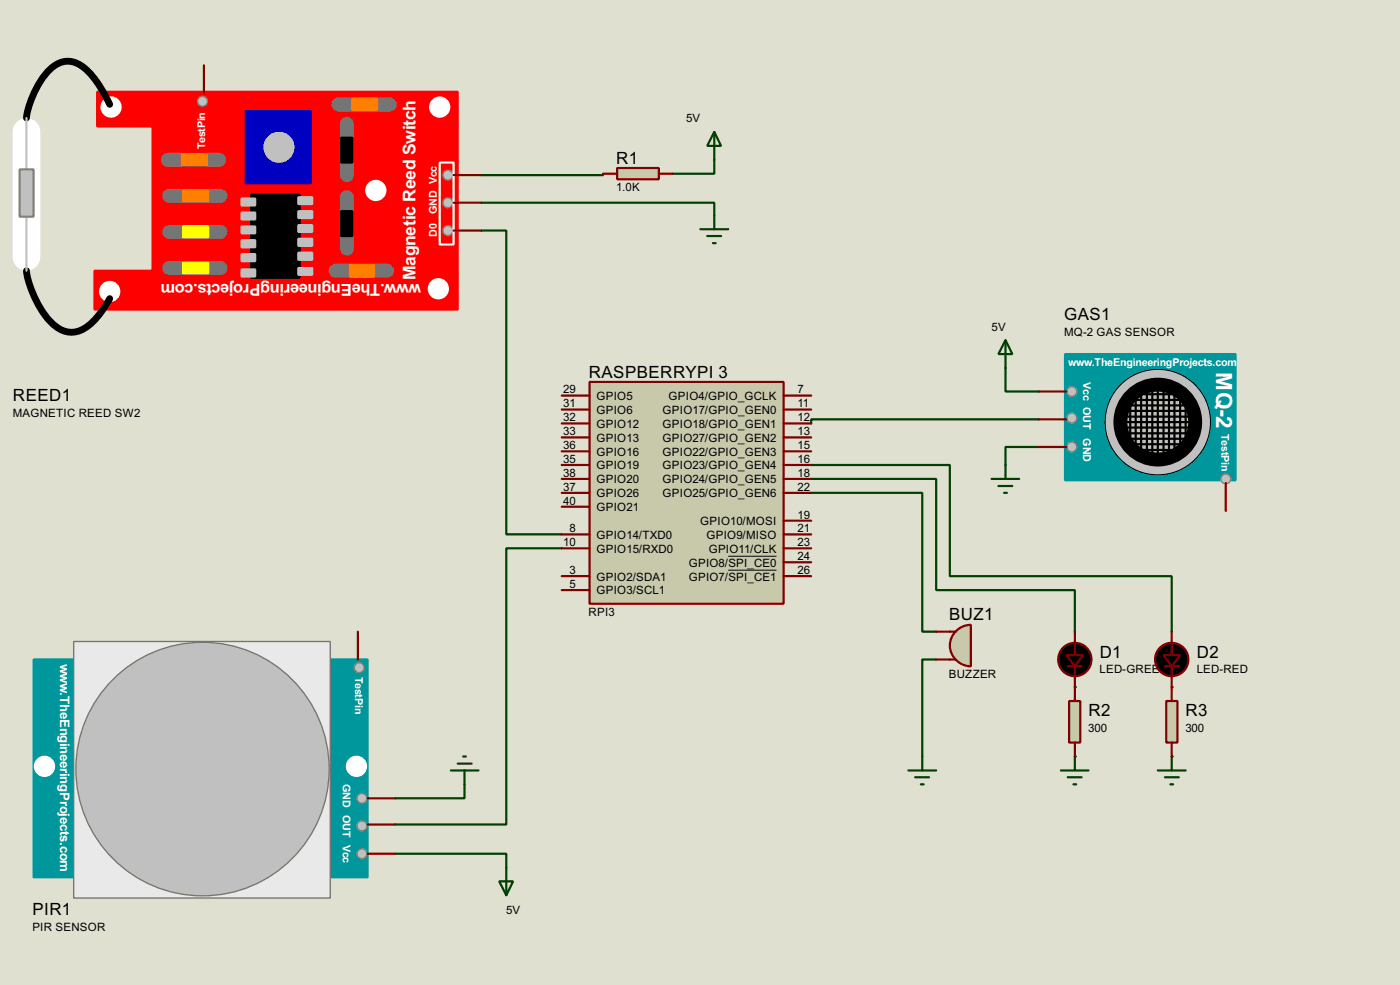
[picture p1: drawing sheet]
<svg xmlns="http://www.w3.org/2000/svg" width="256mm" height="180mm" viewBox="0 0 256 180" stroke-linecap="round" stroke-linejoin="round" font-family="sans-serif">
<path d="M0 0h256.5v180.3h-256.5z" fill="#e0e0d0"/>
<path d="M88.2 37.1h42.7v2.3M110.5 31.8v.3h-22.3M130.9 29.3v2.5h-7.7M88.2 42.2h4.6v55.6h10.1M148.6 90.2h20.4v25.4h2.5M102.9 100.4h-10.1v50.5h-20.4M72.4 156.3h20.4v2.5M85.1 143.6v2.5h-12.7" fill="none" stroke="#004000" stroke-width=".4"/>
<circle cx="196.9" cy="138.5" r=".2" fill="#004000"/>
<path d="M184.2 67.4v4.3h6.1M148.6 87.7h22.9v20.3h25.4v7.6M171.5 120.7h-2.5v17.8" fill="none" stroke="#004000" stroke-width=".4"/>
<circle cx="196.9" cy="125.8" r=".2" fill="#004000"/>
<path d="M148.6 85.1h25.4v20.4h40.7v10.1" fill="none" stroke="#004000" stroke-width=".4"/>
<g fill="#004000">
<circle cx="214.7" cy="125.8" r=".2"/>
<circle cx="214.7" cy="138.5" r=".2"/>
</g>
<path d="M190.3 76.8h-41.7v.7M190.3 81.8h-6.1v3.3" fill="none" stroke="#004000" stroke-width=".4"/>
<path d="M108 69.9h35.6v40.6h-35.6z" fill="#c8c8aa" stroke="#800000" stroke-width=".4"/>
<g fill="none" stroke="#800000" stroke-width=".4">
<path d="M102.9 72.4h5.1M102.9 75h5.1M102.9 77.5h5.1M143.6 72.4h5M143.6 75h5M143.6 77.5h5M102.9 80.1h5.1M102.9 82.6h5.1M102.9 97.8h5.1M102.9 85.1h5.1M102.9 90.2h5.1M102.9 87.7h5.1"/>
<path d="M102.9 92.8h5.1M143.6 80.1h5M143.6 82.6h5M143.6 95.3h5M143.6 97.8h5M143.6 85.1h5M143.6 90.2h5M143.6 87.7h5M102.9 105.5h5.1M102.9 108h5.1M102.9 100.4h5.1M143.6 105.5h5"/>
<path d="M143.6 100.4h5M143.6 102.9h5"/>
</g>
<path d="M133.4 101.8h8.9M133.4 104.4h8.9" fill="none" stroke="#000" stroke-width=".18"/>
<path d="M6.2 120.7h61.2v39.9h-61.2z" fill="#00979c" stroke="#00979c" stroke-width=".4"/>
<path d="M13.5 117.4h47v47h-47z" fill="#e9e9e9" stroke="#757575" stroke-width=".25"/>
<circle cx="37.1" cy="140.8" r="23.2" fill="#c0c0c0" stroke="#757575" stroke-width=".25"/>
<g fill="#fff" stroke="#fff" stroke-width=".4">
<circle cx="8.1" cy="140.3" r="1.75"/>
<circle cx="65.3" cy="140.3" r="1.75"/>
</g>
<g fill="#c0c0c0" stroke="#808080" stroke-width=".25">
<circle cx="66.3" cy="156.3" r=".9"/>
<circle cx="66.3" cy="151.2" r=".9"/>
<circle cx="66.3" cy="146.1" r=".9"/>
<circle cx="65.8" cy="122.2" r=".9"/>
</g>
<path d="M65.6 115.6v5.1M67.4 150.9h5M67.4 146.1h5M67.4 156.3h5" fill="none" stroke="#800000" stroke-width=".4"/>
<path d="M195.1 64.8h31.3v23.1h-31.3z" fill="#00979c" stroke="#00979c" stroke-width=".4"/>
<circle cx="212.1" cy="77.3" r="9.7" fill="#c0c0c0" stroke="#000" stroke-width=".18"/>
<circle cx="212.1" cy="77.3" r="6.9" fill="#c0c0c0" stroke="#000" stroke-width="2.6"/>
<g fill="none" stroke="#000" stroke-width=".4">
<path d="M206 77.3h12.2M206 78.3h12.2M206 76.3h12.2M206.3 79.3h11.7M206.3 75.2h11.9M206.8 74.2h10.7M207.1 73.2v7.6M207.6 73.2h9.4M208.1 72.4v9.7M209.1 71.9v11.5M209.6 72.2h5.8M210.1 71.4v11.7"/>
<path d="M211.1 71.2v12.4M212.1 71.2v12.7M213.2 71.2v12.4M214.2 70.7v12.2M215.2 71.4v11.5M216.2 71.4v10.4M217.2 73v8.1M206.8 80.3h10.7M207.6 81.3h8.6M208.6 82.4h7.1"/>
</g>
<g fill="#c0c0c0" stroke="#808080" stroke-width=".25">
<circle cx="196.3" cy="71.7" r=".9"/>
<circle cx="196.3" cy="76.5" r=".9"/>
<circle cx="196.3" cy="81.8" r=".9"/>
<circle cx="224.5" cy="87.7" r=".9"/>
</g>
<path d="M190.3 76.8h5.1M190.3 71.7h5.1M190.3 81.8h5.1M224.6 88.4v5.1" fill="none" stroke="#800000" stroke-width=".4"/>
<path d="M17.8 16.8h66.1v39.9h-66.6v-7.1h10.7v-26.4h-10.2z" fill-rule="evenodd" fill="#f00" stroke="#f00" stroke-width=".4"/>
<path d="M45 20.4h12v13.2h-12z" fill="#0000c0" stroke="#0000c0" stroke-width=".4"/>
<circle cx="51.1" cy="27" r="2.65" fill="#c0c0c0" stroke="#c0c0c0" stroke-width=".4"/>
<path d="M30.8 29.3h9.4M31 35.9h9.4M31 49.1h9.4M31 42.5h9.4" fill="none" stroke="#757575" stroke-width="2.6"/>
<g fill="#ff0" stroke="#ff0" stroke-width=".4">
<path d="M33.6 48.1h4.6v2h-4.6z"/>
<path d="M33.6 41.5h4.6v2h-4.6z"/>
</g>
<g fill="#ff8000" stroke="#ff8000" stroke-width=".4">
<path d="M33.6 34.9h4.6v2h-4.6z"/>
<path d="M33.3 28.2h4.6v2.1h-4.6z"/>
</g>
<path d="M47.8 49.3h4.6v1h-4.6z" fill="#c0c0c0" stroke="#c0c0c0" stroke-width=".4"/>
<circle cx="20.3" cy="19.6" r="1.75" fill="#fff" stroke="#fff" stroke-width=".4"/>
<g fill="#c0c0c0" stroke="#808080" stroke-width=".25">
<circle cx="82" cy="32.1" r=".9"/>
<circle cx="82" cy="42.2" r=".9"/>
<circle cx="82" cy="37.1" r=".9"/>
<circle cx="37.1" cy="18.6" r=".9"/>
</g>
<g fill="#fff" stroke="#fff" stroke-width=".4">
<circle cx="20.1" cy="53.4" r="1.75"/>
<circle cx="80.5" cy="19.6" r="1.75"/>
<circle cx="80.3" cy="52.9" r="1.75"/>
</g>
<path d="M63.6 22.7v9.4M63.6 36.1v9.4" fill="none" stroke="#757575" stroke-width="2.6"/>
<path d="M46 35.6h8.9v15.3h-8.9zM62.5 38.7h2.1v4.5h-2.1zM62.5 25.2h2.1v4.6h-2.1z" fill="#000" stroke="#000" stroke-width=".4"/>
<g fill="#c0c0c0" stroke="#c0c0c0" stroke-width=".4">
<path d="M44.3 36.4h2.5v1.2h-2.5z"/>
<path d="M44.3 38.9h2.5v1.3h-2.5z"/>
<path d="M44.3 41.5h2.5v1.2h-2.5z"/>
<path d="M44.3 44h2.5v1.3h-2.5z"/>
<path d="M44.3 46.5h2.5v1.3h-2.5z"/>
<path d="M44.3 49.3h2.5v1.3h-2.5z"/>
<path d="M54.7 36.1h2.5v1.3h-2.5z"/>
<path d="M54.7 38.7h2.5v1.2h-2.5z"/>
<path d="M54.7 41.2h2.5v1.3h-2.5z"/>
<path d="M54.7 43.7h2.5v1.3h-2.5z"/>
<path d="M54.7 46.3h2.5v1.3h-2.5z"/>
<path d="M54.7 49.1h2.5v1.2h-2.5z"/>
</g>
<path d="M4.9 24.2v22.8" fill="none" stroke="#fff" stroke-width="5.1"/>
<path d="M20.1 19.1a18.5 18.5 0 0 0-4.9-6.8 4.3 4.3 0 0 0-5.9 .3 16.7 16.7 0 0 0-4.4 9M4.9 49.6a18.3 18.3 0 0 0 4.8 9.7 4.6 4.6 0 0 0 6.5 .3l1.3-1.2 1.3-1.6 1.3-2.1" fill="none" stroke="#000" stroke-width="1.3"/>
<path d="M4.9 21.6v12.7M4.9 36.9v12.7" fill="none" stroke="#c0c0c0" stroke-width=".4"/>
<path d="M3.6 31h2.6v8.7h-2.6z" fill="#c0c0c0" stroke="#808080" stroke-width=".4"/>
<circle cx="68.8" cy="34.9" r="1.75" fill="#fff" stroke="#fff" stroke-width=".4"/>
<path d="M62 19.1h9.4M61.5 49.6h9.4" fill="none" stroke="#757575" stroke-width="2.6"/>
<g fill="#ff8000" stroke="#ff8000" stroke-width=".4">
<path d="M64.6 18.1h4.5v2h-4.5z"/>
<path d="M64.1 48.6h4.5v2h-4.5z"/>
</g>
<path d="M80.6 29.8h2.5v15h-2.5z" fill="none" stroke="#fff" stroke-width=".4"/>
<path d="M37.4 12v5.1M83.1 37.1h5.1M83.1 32.1h5.1M83.1 42.2h5.1" fill="none" stroke="#800000" stroke-width=".4"/>
<path d="M175.2 115.5a3.9 3.9 0 0 1 2.7-1.1v7.6a3.8 3.8 0 0 1-3.6-2.4 3.8 3.8 0 0 1 .9-4.1z" fill-rule="evenodd" fill="#c8c8aa" stroke="#800000" stroke-width=".4"/>
<path d="M171.5 115.6h3.6M171.5 120.7h3.6" fill="none" stroke="#800000" stroke-width=".4"/>
<path d="M113.1 30.8h7.6v2h-7.6z" fill="#c8c8aa" stroke="#800000" stroke-width=".4"/>
<path d="M110.5 31.8h2.6M120.7 31.8h2.5" fill="none" stroke="#800000" stroke-width=".4"/>
<g fill="none" stroke="#004000" stroke-width=".4">
<path d="M130.9 24.2l1.2 2.5h-2.5zM130.9 24.2v5.1M130.9 39.4v2.6M128.3 42h5.1M129.6 43.2h2.5M130.6 44.5h.5M83.9 139.8h2.5M84.9 138.5h.5M196.9 138.5v2.5M82.6 141h5.1M85.1 141v2.6M92.8 158.8v5.1"/>
<path d="M194.4 141h5M195.6 142.3h2.6M196.7 143.6h.5M91.5 161.3h2.5l-1.2 2.6z"/>
</g>
<path d="M195.9 128.3h2v7.6h-2z" fill="#c8c8aa" stroke="#800000" stroke-width=".4"/>
<path d="M196.9 115.6v4.3M214.7 115.6v4.3M195.6 122h2.6M196.9 122v6.3M196.9 135.9v2.6M213.4 122h2.6M214.7 122v3.8" fill="none" stroke="#800000" stroke-width=".4"/>
<g fill="none" stroke="#004000" stroke-width=".4">
<path d="M184.2 62.3l1.3 2.5h-2.6zM184.2 62.3v5.1M181.7 87.7h5M182.9 89h2.6M184 90.2h.5M184.2 85.1v2.6M169 138.5v2.5M214.7 138.5v2.5M166.4 141h5.1M167.7 142.3h2.5M168.7 143.6h.5M212.1 141h5.1"/>
<path d="M213.4 142.3h2.6M214.4 143.6h.5"/>
</g>
<g fill="#000" stroke="#800000" stroke-width=".4">
<path d="M195.4 119.9h3l-1.5 2.1zM213.2 119.9h3l-1.5 2.1z"/>
<circle cx="196.9" cy="120.7" r="3.1"/>
<circle cx="214.6" cy="120.7" r="3.1"/>
</g>
<path d="M213.7 128.3h2v7.6h-2z" fill="#c8c8aa" stroke="#800000" stroke-width=".4"/>
<path d="M214.7 125.8v2.5M214.7 135.9v2.6" fill="none" stroke="#800000" stroke-width=".4"/>
<text font-size="4.6" fill="#fff" x="222.8" y="68.2" transform="rotate(90 222.8 68.2)">MQ-2</text>
<text font-size="3.6" fill="#fff" x="76.1" y="51.3" transform="rotate(-90 76.1 51.3)">Magnetic Reed Switch</text>
<g font-size="3.5">
<text x="112.9" y="30">R1</text>
<text x="195" y="58.6">GAS1</text>
<text x="107.9" y="69.1">RASPBERRYPI 3</text>
<text x="2.4" y="73.4">REED1</text>
<text x="173.9" y="113.6">BUZ1</text>
<text x="201.5" y="120.4">D1</text>
<text x="219.3" y="120.4">D2</text>
<text x="199.4" y="131">R2</text>
<text x="217.2" y="131">R3</text>
<text x="6" y="167.4">PIR1</text>
</g>
<text font-size="3.4" fill="#fff" x="77.2" y="52" transform="rotate(-180 77.2 52)">www.TheEngineeringProjects.com</text>
<g font-size="2.7" fill="#fff">
<text x="11.1" y="121.5" transform="rotate(90 11.1 121.5)">w</text>
<text x="11.1" y="126.7" transform="rotate(90 11.1 126.7)">.TheEngineeringProjects.com</text>
</g>
<g font-size="2.4">
<text x="125.7" y="22.4">5V</text>
<text x="112.9" y="35">1.0K</text>
<text x="181.7" y="60.5">5V</text>
<text x="194.9" y="61.5">MQ-2 GAS SENSOR</text>
<text x="103.2" y="72">29</text>
<text x="146.1" y="72">7</text>
<text x="2.3" y="76.3">MAGNETIC REED SW2</text>
<text x="103.2" y="74.6">31</text>
<text x="103.2" y="77.1">32</text>
<text x="109.3" y="73.2">GPIO5</text>
<text x="109.3" y="75.8">GPIO6</text>
<text x="121.4" y="75.8">GPIO17/GPIO_GEN0</text>
<text x="122.5" y="73.2">GPIO4/GPIO_GCLK</text>
<text x="146.1" y="74.6">11</text>
<text x="146.1" y="77.1">12</text>
<text x="103.2" y="79.7">33</text>
<text x="103.2" y="82.2">36</text>
<text x="109.3" y="80.8">GPIO13</text>
<text x="109.3" y="78.3">GPIO12</text>
<text x="109.3" y="83.4">GPIO16</text>
<text x="121.4" y="80.8">GPIO27/GPIO_GEN2</text>
<text x="121.4" y="83.4">GPIO22/GPIO_GEN3</text>
<text x="121.4" y="78.3">GPIO18/GPIO_GEN1</text>
<text x="146.1" y="79.7">13</text>
<text x="146.1" y="82.2">15</text>
<text x="103.2" y="84.7">35</text>
<text x="103.2" y="89.8">37</text>
<text x="103.2" y="87.3">38</text>
<text x="109.3" y="85.9">GPIO19</text>
<text x="109.3" y="88.5">GPIO20</text>
<text x="121.4" y="85.9">GPIO23/GPIO_GEN4</text>
<text x="121.4" y="88.5">GPIO24/GPIO_GEN5</text>
<text x="146.1" y="84.7">16</text>
<text x="146.1" y="87.3">18</text>
<text x="146.1" y="89.8">22</text>
<text x="103.2" y="92.4">40</text>
<text x="109.3" y="91">GPIO26</text>
<text x="109.3" y="93.6">GPIO21</text>
<text x="121.4" y="91">GPIO25/GPIO_GEN6</text>
<text x="146.1" y="94.9">19</text>
<text x="103.2" y="100">10</text>
<text x="104.3" y="97.4">8</text>
<text x="109.3" y="101.2">GPIO15/RXD0</text>
<text x="109.3" y="98.6">GPIO14/TXD0</text>
<text x="128.3" y="96.1">GPIO10/MOSI</text>
<text x="129.4" y="98.6">GPIO9/MISO</text>
<text x="129.8" y="101.2">GPIO11/CLK</text>
<text x="146.1" y="97.4">21</text>
<text x="146.1" y="100">23</text>
<text x="104.3" y="105.1">3</text>
<text x="104.3" y="107.6">5</text>
<text x="109.3" y="106.3">GPIO2/SDA1</text>
<text x="126.2" y="103.7">GPIO8/SPI_CE0</text>
<text x="126.2" y="106.3">GPIO7/SPI_CE1</text>
<text x="146.1" y="102.5">24</text>
<text x="146.1" y="105.1">26</text>
<text x="107.8" y="112.7">RPI3</text>
<text x="109.3" y="108.8">GPIO3/SCL1</text>
<text x="173.8" y="124.2">BUZZER</text>
<text x="201.4" y="123.3">LED-GREEN</text>
<text x="219.2" y="123.3">LED-RED</text>
<text x="199.4" y="133.9">300</text>
<text x="217.2" y="133.9">300</text>
<text x="92.7" y="167.2">5V</text>
<text x="5.9" y="170.3">PIR SENSOR</text>
</g>
<g font-size="2.2" fill="#fff">
<text x="37.6" y="27.3" transform="rotate(-90 37.6 27.3)">TestPin</text>
<text x="80.1" y="39.2" transform="rotate(-90 80.1 39.2)">GND Vcc</text>
<text x="80.1" y="43.4" transform="rotate(-90 80.1 43.4)">D0</text>
<text x="195.7" y="67">www.TheEngineeringProjects.com</text>
<text x="198.4" y="70" transform="rotate(90 198.4 70)">Vcc OUT</text>
<text x="198.4" y="80.2" transform="rotate(90 198.4 80.2)">GND</text>
<text x="223.8" y="79.5" transform="rotate(90 223.8 79.5)">TestPin</text>
<text x="65.1" y="123.9" transform="rotate(90 65.1 123.9)">TestPin</text>
<text x="62.8" y="143.4" transform="rotate(90 62.8 143.4)">GND OUT Vcc</text>
</g>
</svg>
